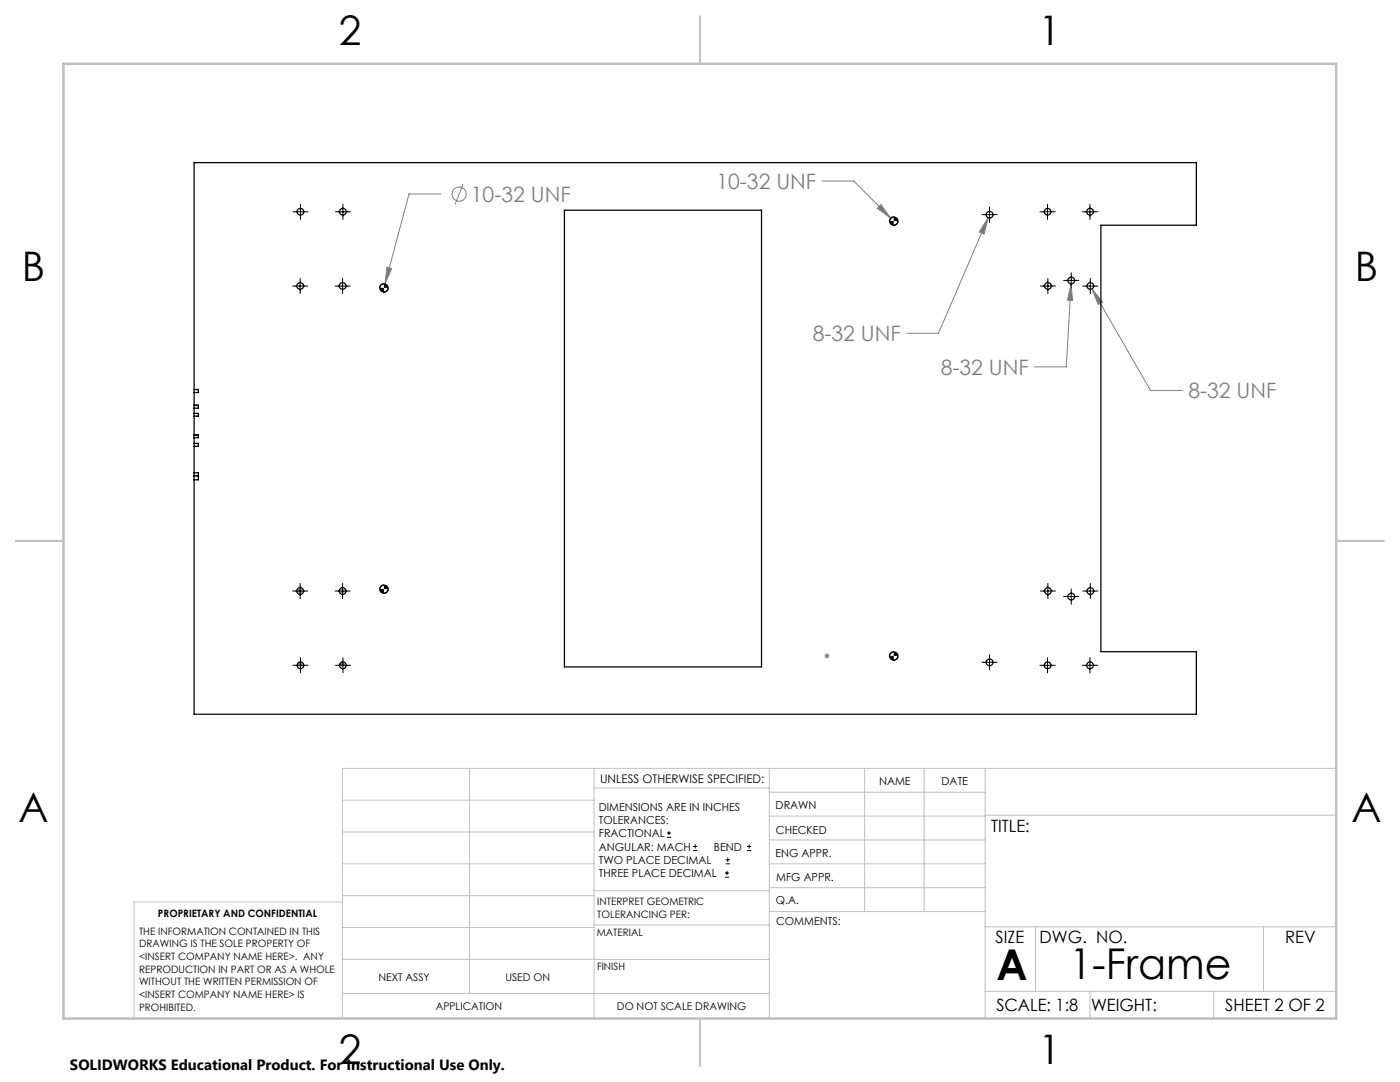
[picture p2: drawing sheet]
<svg xmlns="http://www.w3.org/2000/svg" width="279mm" height="216mm" viewBox="0 0 279 216" stroke-linecap="round" stroke-linejoin="round" font-family="sans-serif">
<g fill="none" stroke="#808080" stroke-width=".2">
<path d="M88 38.7h-6.4l-4.8 18M92.4 36.7l-1.6 4M164 36.1h6.4l7.4 7.4M77.2 53.3l1 .3-1.4 3.1zM175.8 40.8l2 2.7-2.7-1.9zM197.2 43.5l-.8 3.2-1-.4zM197.2 43.5l-9.9 23h-6.4M213.7 56.7l.4 3.3-1.1-.1zM213.7 56.7l-.9 16.5h-6.4M217.9 57.6l2.1 2.7-.9 .4zM217.9 57.6l11.7 20.3h6.4M59.4 117.9h1"/>
<path d="M59.5 117.6l.8 .7M59.9 117.4v1M60.3 117.6l-.8 .7M67.9 117.9h1M68 117.6l.7 .7M68.4 117.4v1M68.7 117.6l-.7 .7M59.4 132.6h1M59.5 132.2l.8 .7M59.9 132.1v1M60.3 132.2l-.8 .7M67.9 132.6h1"/>
<path d="M68 132.2l.7 .7M68.4 132.1v1M68.7 132.2l-.7 .7M164.5 130.9h1M164.7 130.5l.7 .7M165 130.4v1M165.4 130.5l-.7 .7"/>
<circle cx="91.6" cy="38.7" r="1.4"/>
</g>
<g fill="none" stroke="#000" stroke-width=".2">
<path d="M58.4 57.1h3M58.5 42.3h3M59.9 55.6v3M60 40.7v3.1M66.9 57.1h3M66.9 42.3h3.1M68.4 55.6v3M68.4 40.7v3.1M76.6 56.6a.84 .84 0 0 0-.8 .8M77.5 57.4a.84 .84 0 0 1-.9 .9M178.4 43.3a.84 .84 0 0 0-.9 .8M179.2 44.1a.84 .84 0 0 1-.8 .8"/>
<path d="M196 42.8h3M197.5 41.3v3.1M207.5 42.3h3.1M207.6 57.1h3M209.1 40.7v3.1M209.1 55.6v3M212.3 56h3M213.8 54.4v3.1M216 42.3h3.1M216.1 57.1h3M217.5 40.7v3.1M217.6 55.6v3"/>
<path d="M58.4 117.9h3M59.9 116.4v3.1M66.9 117.9h3M68.4 116.4v3.1M76.6 116.7a.84 .84 0 0 0-.8 .8M77.5 117.5a.84 .84 0 0 1-.9 .9M207.6 117.9h3M209.1 116.4v3.1M212.3 119h3M213.8 117.5v3.1M216.1 117.9h3M217.6 116.4v3.1"/>
<path d="M58.5 132.8h3M60 131.2v3.1M66.9 132.8h3.1M68.4 131.2v3.1M178.4 130.1a.84 .84 0 0 0-.9 .8M179.2 130.9a.84 .84 0 0 1-.8 .8M196 132.2h3M197.5 130.6v3.1M207.5 132.8h3.1M209.1 131.2v3.1M216 132.8h3.1M217.5 131.2v3.1"/>
<path d="M133.1 167.1h.8M133.1 166.2h.8M133.5 165.8v.9M138.3 169.7h.8M138.3 168.9h.8M138.7 168.5v.8M144.7 175h.8M144.7 174.2h.8M144.8 172.4h.9M144.8 171.6h.9M145.1 173.8v.8M145.2 171.1v.9"/>
<path d="M149.1 169.7h.8M149.1 168.9h.8M149.5 168.5v.8"/>
</g>
<g fill="none" stroke="#c0c0c0" stroke-width=".2">
<path d="M68.3 159.7h50.3M93.7 153.3v44.9M118.6 153.3v49.9M118.6 157.2h34.9M153.5 153.3v49.9M153.5 158.1h43.1M172.5 153.3v28.6M184.4 153.3v28.6M196.6 153.3v49.9M266.7 153.3h-198.4v49.9M68.3 178.7h50.3M68.3 172.4h50.3"/>
<path d="M68.3 166h50.3M68.3 180h-41.6v23.2M118.6 177.7h35M153.5 167.6h43.1M153.5 162.8h43.1M153.5 172.4h43.1M153.5 177.1h43.1M196.6 162.7h70.1M68.3 198.2h85.2M68.3 191.4l85.2 .1M68.3 185.1h50.3M118.6 184.6h35"/>
<path d="M153.6 181.9h43M196.6 197.8h70.1M196.6 184.9h70.1M206.7 184.9v12.9M217.5 197.8v5.4M242.2 197.8v5.4M252.2 184.9v12.9"/>
</g>
<path d="M139.7 3.2v9.5M3.1 107.9h9.6M266.7 107.9h9.5M139.7 203.2v9.6" fill="none" stroke="#c0c0c0" stroke-width=".25"/>
<path d="M12.7 12.7h254v190.5h-254z" fill="none" stroke="#c0c0c0" stroke-width=".5"/>
<path d="M213.7 56.7l-.7 3.2 1.1 .1zM217.9 57.6l1.2 3.1 .9-.4zM197.2 43.5l-1.8 2.8 1 .4zM175.8 40.8l-.7 .8 2.7 1.9zM77.2 53.3l-.4 3.4 1.4-3.1z" fill="#808080"/>
<path d="M75.8 117.5a.84 .84 0 0 0 .8 .9v-.9zM76.6 116.7v.8h.9a.84 .84 0 0 0-.9-.8zM75.8 57.4a.84 .84 0 0 0 .8 .9v-.9zM76.6 56.6v.8h.9a.84 .84 0 0 0-.9-.8zM177.5 44.1a.84 .84 0 0 0 .9 .8v-.8zM178.4 43.3v.8h.8a.84 .84 0 0 0-.8-.8zM177.5 130.9a.84 .84 0 0 0 .9 .8v-.8zM178.4 130.1v.8h.8a.84 .84 0 0 0-.8-.8z" fill="#000"/>
<g fill="none" stroke="#000" stroke-width=".25">
<path d="M112.6 41.9h39.4v91.2h-39.4zM38.7 77.7h.9v.6h-.9M38.7 80.9h.1M38.7 88.5v.5M38.7 82.5v.5M38.7 81v.5M38.7 80.9v-48.4h200.1v12.4h-19.1v85.1h19.1v12.5h-200.1v-53.4h.9v-.6h-.9M38.7 81.5v1M38.7 82.5h.9v.5h-.9v5.5M38.7 94.3h.9v1.4h-.9M38.7 80.9h.9v.6h-.9M38.7 86.7h.9v.6h-.9"/>
<path d="M38.7 94.9h.9"/>
<circle cx="59.9" cy="57.1" r=".68"/>
<circle cx="60" cy="42.3" r=".68"/>
<circle cx="68.4" cy="57.1" r=".68"/>
<circle cx="68.4" cy="42.3" r=".68"/>
<circle cx="76.6" cy="57.4" r=".84"/>
<circle cx="178.4" cy="44.1" r=".84"/>
<circle cx="197.5" cy="42.8" r=".67"/>
<circle cx="209.1" cy="42.3" r=".68"/>
<circle cx="209.1" cy="57.1" r=".68"/>
<circle cx="213.8" cy="56" r=".67"/>
<circle cx="217.5" cy="42.3" r=".68"/>
<circle cx="217.6" cy="57.1" r=".68"/>
<circle cx="59.9" cy="117.9" r=".67"/>
<circle cx="68.4" cy="117.9" r=".67"/>
<circle cx="76.6" cy="117.6" r=".84"/>
<circle cx="209.1" cy="117.9" r=".67"/>
<circle cx="213.8" cy="119" r=".67"/>
<circle cx="217.6" cy="117.9" r=".67"/>
<circle cx="60" cy="132.8" r=".67"/>
<circle cx="68.4" cy="132.8" r=".67"/>
<circle cx="178.4" cy="130.9" r=".84"/>
<circle cx="197.5" cy="132.2" r=".67"/>
<circle cx="209.1" cy="132.8" r=".67"/>
<circle cx="217.5" cy="132.8" r=".67"/>
</g>
<g font-size="8.5">
<text x="198.9" y="195.5">A</text>
<text x="213.4" y="195.4">1-Frame</text>
</g>
<g font-size="8.1">
<text x="67.6" y="8.9">2</text>
<text x="207.3" y="8.9">1</text>
<text x="4.4" y="56.1">B</text>
<text x="270.4" y="56.1">B</text>
<text x="3.7" y="164.1">A</text>
<text x="269.7" y="164.1">A</text>
<text x="67.6" y="212.4">2</text>
<text x="207.3" y="212.4">1</text>
</g>
<g font-size="4.2" fill="#808080">
<text x="94" y="40.3">10-32 UNF</text>
<text x="143" y="37.7">10-32 UNF</text>
<text x="162.2" y="68.1">8-32 UNF</text>
<text x="187.7" y="74.8">8-32 UNF</text>
<text x="237.2" y="79.5">8-32 UNF</text>
</g>
<g font-size="3.4">
<text x="197.8" y="166">TITLE:</text>
<text x="198.7" y="188.1">SIZE</text>
<text x="207.5" y="188.1">DWG. NO.</text>
<text x="256.5" y="188.2">REV</text>
<text x="198.8" y="201.7">SCALE: 1:8</text>
<text x="217.7" y="201.8">WEIGHT:</text>
<text x="244.5" y="201.7">SHEET 2 OF 2</text>
</g>
<text font-size="3" x="14" y="213.5">SOLIDWORKS Educational Product. For Instructional Use Only.</text>
<text font-size="2.4" x="119.8" y="156.2">UNLESS OTHERWISE SPECIFIED:</text>
<g font-size="2.2">
<text x="119.5" y="161.8">DIMENSIONS ARE IN INCHES</text>
<text x="154.8" y="161.4">DRAWN</text>
<text x="175.4" y="156.6">NAME</text>
<text x="187.9" y="156.7">DATE</text>
<text x="119.5" y="164.4">TOLERANCES:</text>
<text x="119.5" y="167.1">FRACTIONAL</text>
<text x="154.9" y="166.3">CHECKED</text>
<text x="119.5" y="169.7">ANGULAR: MACH</text>
<text x="119.5" y="172.4">TWO PLACE DECIMAL</text>
<text x="142.5" y="169.7">BEND</text>
<text x="154.8" y="171">ENG APPR.</text>
<text x="119.5" y="175">THREE PLACE DECIMAL</text>
<text x="154.9" y="175.7">MFG APPR.</text>
<text x="154.9" y="180.4">Q.A.</text>
<text x="154.9" y="184.6">COMMENTS:</text>
</g>
<g font-size="2.1">
<text x="75.5" y="195.7">NEXT ASSY</text>
<text x="100.9" y="195.7">USED ON</text>
<text x="86.9" y="201.5">APPLICATION</text>
<text x="123.1" y="201.6">DO NOT SCALE DRAWING</text>
</g>
<g font-size="2">
<text x="31.5" y="182.9">PROPRIETARY AND CONFIDENTIAL</text>
<text x="119.2" y="180.6">INTERPRET GEOMETRIC</text>
<text x="119.2" y="183.1">TOLERANCING PER:</text>
<text x="27.8" y="186.5">THE INFORMATION CONTAINED IN THIS</text>
<text x="27.8" y="189">DRAWING IS THE SOLE PROPERTY OF</text>
<text x="27.8" y="191.6">&lt;INSERT COMPANY NAME HERE&gt;. ANY</text>
<text x="119.1" y="186.7">MATERIAL</text>
<text x="27.8" y="194.1">REPRODUCTION IN PART OR AS A WHOLE</text>
<text x="27.8" y="196.6">WITHOUT THE WRITTEN PERMISSION OF</text>
<text x="119.1" y="193.5">FINISH</text>
<text x="27.8" y="199.1">&lt;INSERT COMPANY NAME HERE&gt; IS</text>
<text x="27.8" y="201.7">PROHIBITED.</text>
</g>
</svg>
